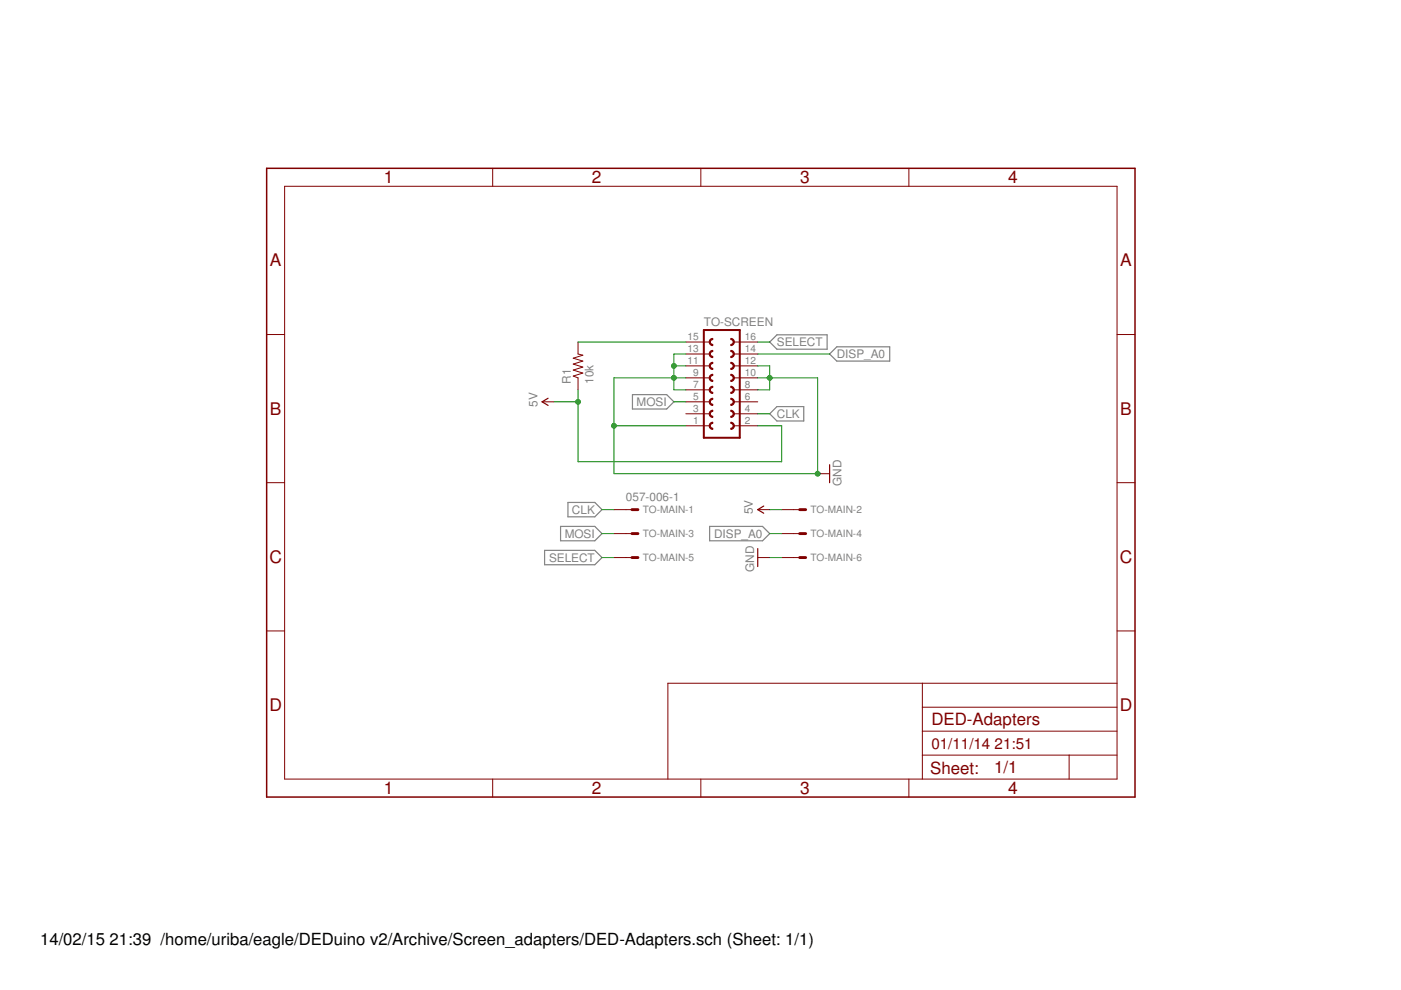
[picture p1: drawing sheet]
<svg xmlns="http://www.w3.org/2000/svg" width="297mm" height="210mm" viewBox="0 0 297 210" stroke-linecap="round" stroke-linejoin="round" font-family="sans-serif">
<path d="M163.2 72.5l1.5-1.5h10.7v3h-10.7zM175.9 75.1l1.5-1.6h11.2v3.1h-11.2zM134.1 83.7h7.3l1.5 1.5-1.5 1.5h-7.3zM163.2 87.7l1.5-1.5h5.7v3.1h-5.7zM115.5 116.7h10.6l1.5 1.5-1.5 1.5h-10.6zM118.9 111.6h7.2l1.5 1.5-1.5 1.6h-7.2zM120.4 106.5h5.7l1.5 1.6-1.5 1.5h-5.7zM150.5 111.6h11.2l1.5 1.5-1.5 1.6h-11.2z" fill="none" stroke="#808080" stroke-width=".25"/>
<path d="M134 108.1h1.3M134 113.1h1.3M134 118.2h1.3M169.5 108.1h1.3M169.5 113.1h1.3M169.5 118.2h1.3" fill="none" stroke="#800000" stroke-width=".61"/>
<g fill="none" stroke="#800000" stroke-width=".21">
<path d="M60.3 39.5h176.5v125.7h-176.5zM104.5 35.7v3.8M148.6 35.7v3.8M192.7 35.7v3.8M56.5 70.9h3.8M122.6 72.5v2.6l1 .2-2.1 .6 2.1 .7-2.1 .6 2.1 .6-2.1 .7 2.1 .6-2.1 .6 1.1 .4v2.6M145.4 77.6h5.1M145.4 75.1h5.1M145.4 72.5h5.1M155.6 77.6h5.1M155.6 75.1h5.1M155.6 72.5h5.1"/>
<path d="M236.8 70.9h3.8M114.9 85.2h2.6M145.4 90.3h5.1M145.4 87.7h5.1M145.4 85.2h5.1M145.4 82.7h5.1M145.4 80.1h5.1M155.6 90.3h5.1M155.6 87.7h5.1M155.6 85.2h5.1M155.6 82.7h5.1M155.6 80.1h5.1"/>
<path d="M56.5 102.3h3.8M130.2 108.1h3.8M130.2 113.1h3.8M130.2 118.2h3.8M160.7 108.1h2.5M160.7 118.2h2.5M165.7 108.1h3.8M165.7 113.1h3.8M165.7 118.2h3.8M173.4 100.4h2.5M236.8 102.3h3.8M56.5 133.8h3.8"/>
<path d="M236.8 133.8h3.8M195.6 144.9v20.3M195.6 155h41.2M195.6 149.9h41.2M236.8 144.9h-95.2v20.3M104.5 165.2v3.8M148.6 165.2v3.8M192.7 165.2v3.8M195.6 160.1h41.2M226.7 160.1v5.1"/>
</g>
<path d="M149.2 70h7.6v22.8h-7.6z" fill="none" stroke="#800000" stroke-width=".42"/>
<g fill="#800000" stroke="#800000" stroke-width=".21">
<path d="M150.6 84.7l.5-.3v.3a.51 .51 0 0 0-.5 .5 .51 .51 0 0 0 .5 .5v.3a.75 .75 0 0 1-.7-.5 .75 .75 0 0 1 .2-.8z" fill-rule="evenodd"/>
<path d="M150.6 87.2l.5-.2v.2a.51 .51 0 0 0-.5 .5 .51 .51 0 0 0 .5 .5v.3a.75 .75 0 0 1-.7-.5 .75 .75 0 0 1 .2-.8z" fill-rule="evenodd"/>
<path d="M150.6 89.7l.5-.2v.3a.51 .51 0 0 0-.5 .5 .51 .51 0 0 0 .5 .5v.2a.75 .75 0 0 1-.7-.4 .75 .75 0 0 1 .2-.9z" fill-rule="evenodd"/>
<path d="M154.9 84.4a.76 .76 0 0 1 .8 .8 .76 .76 0 0 1-.8 .8v-.3a.51 .51 0 0 0 .5-.5 .51 .51 0 0 0-.5-.5z" fill-rule="evenodd"/>
<path d="M154.9 87a.76 .76 0 0 1 .8 .7 .76 .76 0 0 1-.8 .8v-.3a.51 .51 0 0 0 .5-.5 .51 .51 0 0 0-.5-.5z" fill-rule="evenodd"/>
<path d="M154.9 89.5a.76 .76 0 0 1 .8 .8 .76 .76 0 0 1-.8 .7v-.2a.51 .51 0 0 0 .5-.5 .51 .51 0 0 0-.5-.5z" fill-rule="evenodd"/>
<path d="M150.6 79.6l.5-.2v.2a.51 .51 0 0 0-.5 .5 .51 .51 0 0 0 .5 .5v.3a.75 .75 0 0 1-.7-.5 .75 .75 0 0 1 .2-.8z" fill-rule="evenodd"/>
<path d="M150.6 82.1l.5-.2v.2a.51 .51 0 0 0-.5 .6 .51 .51 0 0 0 .5 .5v.2a.75 .75 0 0 1-.7-.4 .75 .75 0 0 1 .2-.9z" fill-rule="evenodd"/>
<path d="M154.9 79.4a.76 .76 0 0 1 .8 .7 .76 .76 0 0 1-.8 .8v-.3a.51 .51 0 0 0 .5-.5 .51 .51 0 0 0-.5-.5z" fill-rule="evenodd"/>
<path d="M154.9 81.9a.76 .76 0 0 1 .8 .8 .76 .76 0 0 1-.8 .7v-.2a.51 .51 0 0 0 .5-.5 .51 .51 0 0 0-.5-.6z" fill-rule="evenodd"/>
<path d="M150.6 72l.5-.2v.2a.51 .51 0 0 0-.5 .5 .51 .51 0 0 0 .5 .5v.3a.77 .77 0 0 1-.7-.5 .77 .77 0 0 1 .2-.8z" fill-rule="evenodd"/>
<path d="M150.6 74.5l.5-.2v.2a.51 .51 0 0 0-.5 .6 .51 .51 0 0 0 .5 .5v.2a.77 .77 0 0 1-.7-.5 .77 .77 0 0 1 .2-.8z" fill-rule="evenodd"/>
<path d="M150.6 77l.5-.2v.3a.51 .51 0 0 0-.5 .5 .51 .51 0 0 0 .5 .5v.2a.75 .75 0 0 1-.7-.4 .75 .75 0 0 1 .2-.9z" fill-rule="evenodd"/>
<path d="M154.9 71.8a.76 .76 0 0 1 .8 .7 .76 .76 0 0 1-.8 .8v-.3a.51 .51 0 0 0 .5-.5 .51 .51 0 0 0-.5-.5z" fill-rule="evenodd"/>
<path d="M154.9 74.3a.76 .76 0 0 1 .8 .8 .76 .76 0 0 1-.8 .7v-.2a.51 .51 0 0 0 .5-.5 .51 .51 0 0 0-.5-.6z" fill-rule="evenodd"/>
<path d="M154.9 76.8a.76 .76 0 0 1 .8 .8 .76 .76 0 0 1-.8 .7v-.2a.51 .51 0 0 0 .5-.5 .51 .51 0 0 0-.5-.5z" fill-rule="evenodd"/>
</g>
<path d="M116.2 84.4l-1.3 .8 1.3 .8M175.9 98.5v3.8M160.7 116.3v3.8M161.9 107.3l-1.2 .8 1.2 .7" fill="none" stroke="#800000" stroke-width=".25"/>
<path d="M56.5 35.7h184.1v133.3h-184.1z" fill="none" stroke="#800000" stroke-width=".32"/>
<g fill="none" stroke="#008000" stroke-width=".21">
<path d="M122.6 72.5h22.8M142.9 77.6h2.5M145.4 75.1h-2.5v7.6h2.5M160.7 72.5h2.5M160.7 75.1h15.2M160.7 77.6h2.5v5.1h-2.5M117.5 85.2h5.1M122.6 82.7v15.2h43.1v-7.6h-5M130.2 90.3h15.2M142.9 85.2h2.5M145.4 80.1h-15.2v20.3h43.2v-20.3h-12.7M160.7 87.7h2.5"/>
<path d="M127.6 118.2h2.6M127.6 113.1h2.6M127.6 108.1h2.6M163.2 118.2h2.5M163.2 113.1h2.5M163.2 108.1h2.5"/>
</g>
<g fill="#008000" stroke="#008000" stroke-width=".21">
<circle cx="122.6" cy="85.2" r=".51"/>
<circle cx="142.9" cy="77.6" r=".51"/>
<circle cx="142.9" cy="80.1" r=".51"/>
<circle cx="163.2" cy="80.1" r=".51"/>
<circle cx="173.4" cy="100.4" r=".51"/>
<circle cx="130.2" cy="90.3" r=".51"/>
</g>
<g font-size="3.7" fill="#800000">
<text x="81.4" y="38.9">1</text>
<text x="125.5" y="38.9">2</text>
<text x="169.6" y="38.9">3</text>
<text x="213.8" y="38.9">4</text>
<text x="57.2" y="56.5">A</text>
<text x="237.5" y="56.5">A</text>
<text x="57.2" y="87.9">B</text>
<text x="237.5" y="87.9">B</text>
<text x="57.1" y="119.3">C</text>
<text x="237.4" y="119.3">C</text>
<text x="57.1" y="150.8">D</text>
<text x="237.4" y="150.8">D</text>
<text x="81.4" y="168.4">1</text>
<text x="125.5" y="168.4">2</text>
<text x="169.6" y="168.4">3</text>
<text x="213.8" y="168.4">4</text>
</g>
<g font-size="3.6" fill="#800000">
<text x="197.5" y="153.8">DED-Adapters</text>
<text x="197.2" y="164">Sheet:</text>
<text x="210.8" y="163.9">1/1</text>
</g>
<g font-size="3.5">
<text x="8.5" y="200.4">14/02/15</text>
<text x="23.2" y="200.4">21:39 /home/uriba/eagle/DEDuino v2/Archive/Screen_adapters/DED-Adapters.sch (Sheet: 1/1)</text>
</g>
<g font-size="3.2" fill="#800000">
<text x="197.5" y="158.8">01/11/14</text>
<text x="210.9" y="158.8">21:51</text>
</g>
<g font-size="2.5" fill="#808080">
<text x="149.2" y="69.2">TO-SCREEN</text>
<text x="164.7" y="73.4">SELECT</text>
<text x="177.4" y="75.9">DISP_A0</text>
<text x="121.1" y="81.4" transform="rotate(-90 121.1 81.4)">R1</text>
<text x="125.9" y="81.4" transform="rotate(-90 125.9 81.4)">10k</text>
<text x="113.9" y="86.2" transform="rotate(-90 113.9 86.2)">5V</text>
<text x="135" y="86.1">MOSI</text>
<text x="164.7" y="88.6">CLK</text>
<text x="132.7" y="106.2">057-006-1</text>
<text x="178.4" y="103" transform="rotate(-90 178.4 103)">GND</text>
<text x="121.3" y="108.9">CLK</text>
<text x="159.6" y="109.1" transform="rotate(-90 159.6 109.1)">5V</text>
<text x="116.4" y="119.1">SELECT</text>
<text x="119.7" y="114">MOSI</text>
<text x="151.4" y="114">DISP_A0</text>
<text x="159.9" y="121.2" transform="rotate(-90 159.9 121.2)">GND</text>
</g>
<g font-size="2.1" fill="#808080">
<text x="145.8" y="77.2">11</text>
<text x="145.8" y="74.7">13</text>
<text x="145.8" y="72.2">15</text>
<text x="157.9" y="77.2">12</text>
<text x="157.9" y="74.7">14</text>
<text x="157.9" y="72.2">16</text>
<text x="147" y="82.3">7</text>
<text x="147" y="79.8">9</text>
<text x="157.9" y="82.3">8</text>
<text x="157.9" y="79.8">10</text>
<text x="147" y="89.9">1</text>
<text x="147" y="87.4">3</text>
<text x="147" y="84.8">5</text>
<text x="157.9" y="89.9">2</text>
<text x="157.9" y="87.4">4</text>
<text x="157.9" y="84.8">6</text>
<text x="136.3" y="108.8">TO-MAIN-1</text>
<text x="136.3" y="113.9">TO-MAIN-3</text>
<text x="171.8" y="108.8">TO-MAIN-2</text>
<text x="171.8" y="113.9">TO-MAIN-4</text>
<text x="136.3" y="119">TO-MAIN-5</text>
<text x="171.8" y="119">TO-MAIN-6</text>
</g>
</svg>
